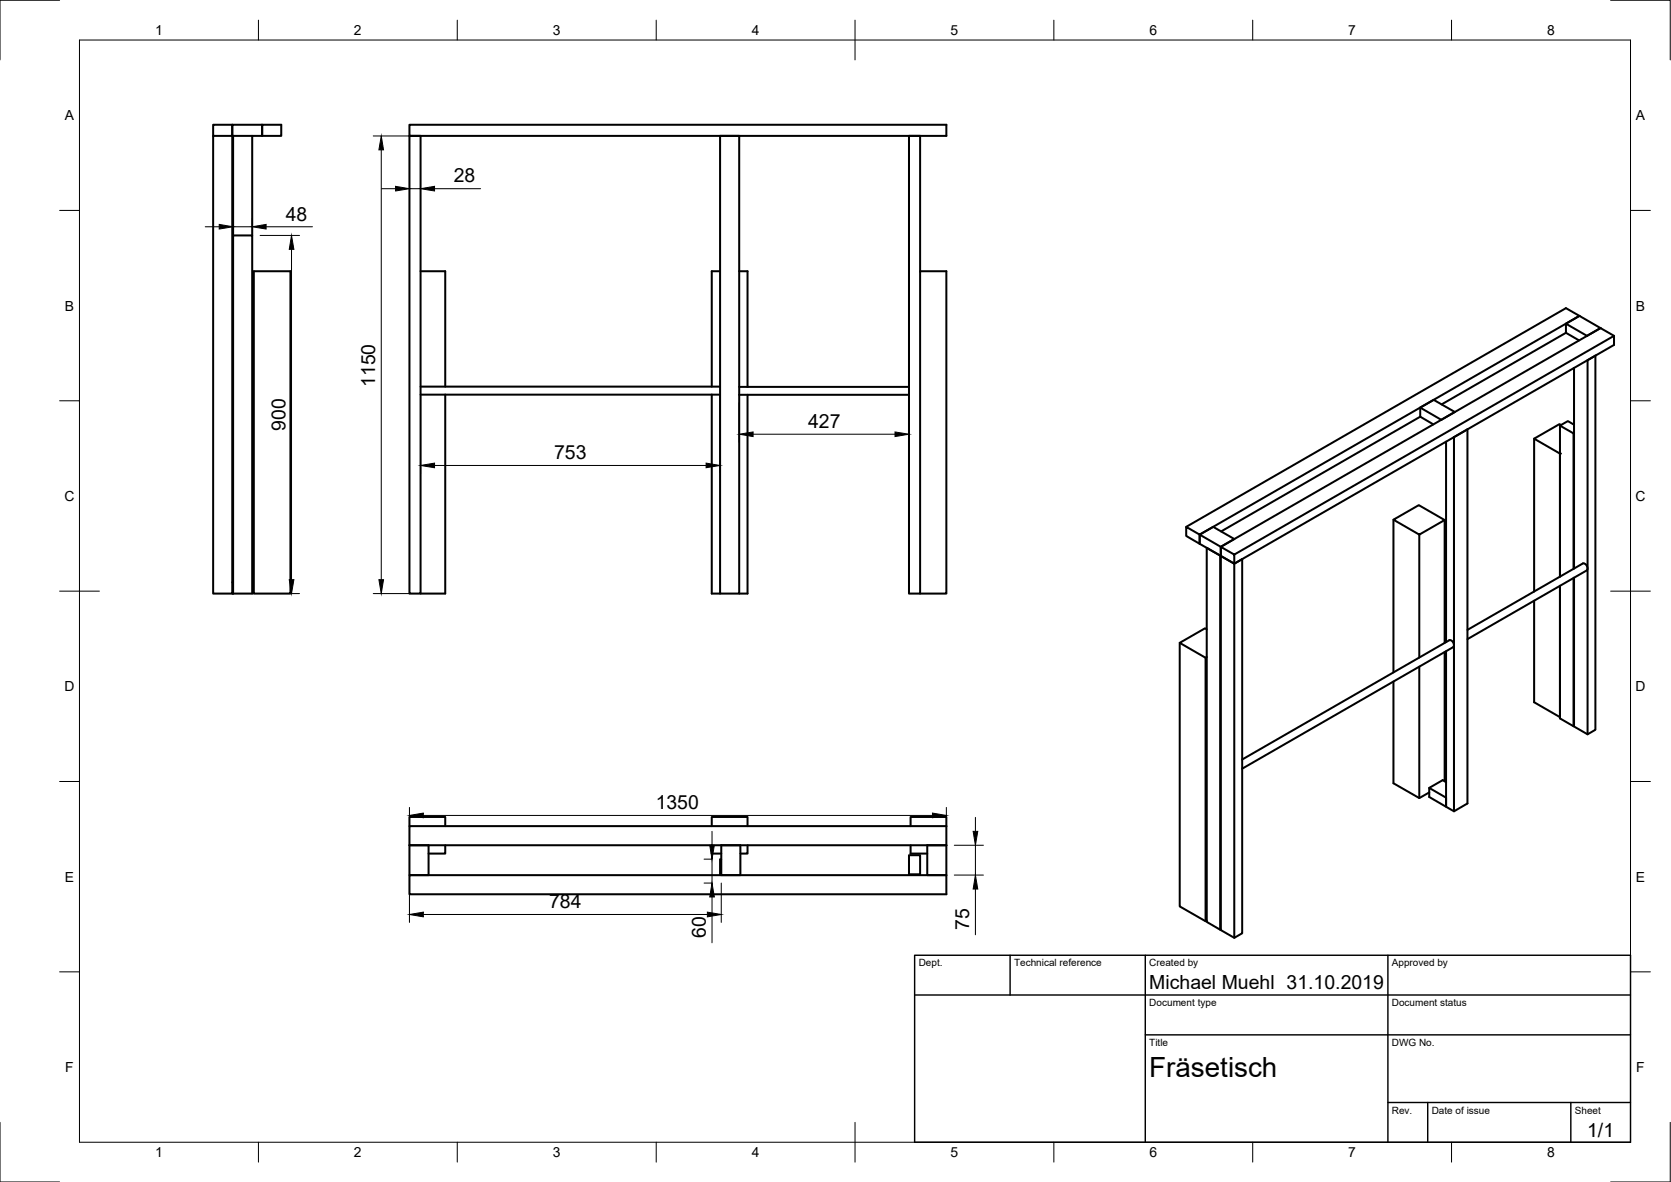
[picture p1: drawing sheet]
<svg xmlns="http://www.w3.org/2000/svg" width="420mm" height="297mm" viewBox="0 0 420 297" stroke-linecap="round" stroke-linejoin="round" font-family="sans-serif">
<!-- layer: Sichtbar -->
<g fill="none" stroke="#000" stroke-width=".51">
<path d="M53.6 34.1v115.1h4.8v-115.1M53.6 31.4h4.8v2.7h-4.8zM58.4 31.4h12.3v2.7h-4.8v-2.7v2.7h-7.5zM58.6 34.1v25.1M63.4 34.1v25.1M103 34.1h2.7v115.1h-2.7zM103 31.4h135v2.7h-135zM181.1 34.1h4.8v115.1h-4.8zM228.6 34.1h2.8v115.1h-2.8zM63.8 68.2h9.2v81h-9.2zM105.7 68.2h6.3v29M181.1 68.2h-2.1v29"/>
<path d="M185.9 68.2h2.1v29M231.4 68.2h6.6v81h-6.6M397.1 79.4l-3.4 2v2.2M397.1 79.4l5.3 3.1M397.1 79.4l-3.4-2-95.4 55M397.1 79.4l-95.5 55M105.7 97.2h75.4M105.7 99.2h75.4M112 99.2v50h-6.3M179 99.2v50h2.1M185.9 99.2h42.7M185.9 97.2h42.7"/>
<path d="M188 99.2v50h-2.1M393.7 81.4l5.3 3 3.4-1.9M393.7 83.6l3.3 1.9M393.7 83.6l-31.2 18M395.8 92.5v50.4M402.4 82.5l3.4 1.9v2.3l-95.5 55v94M402.4 82.5l-95.4 54.9-5.4-3M405.8 84.4l-95.5 55M357.1 102.4l5.3 3.1 3.4-2-5.3-3-3.4 1.9v2.3M357.1 104.7l3.3 1.9M357.1 104.7l-50.1 28.8M363.6 111v50.4"/>
<path d="M385.7 110.2v38.5M392.2 107v37.9M392.5 106.8l-.4-.2-6.4 3.6 6.5 3.8M395.6 108.9v34M395.8 106.7l-1.6-.9-2 1.2 3.4 1.9M395.8 108.8l-.2 .1M298.3 132.4l3.3 2v2.3l-3.3-2zM301.6 134.4l3.5-2 5.2 3.1-3.3 1.9v2.3l-5.4-3zM307 139.7l3.3 2 2-1.2v94l-2 1.2-3.3-2zM307 137.4l3.3 2v2.3l-3.3-2zM350.4 130.6l6.3-3.7 6.5 3.8-6.3 3.7zM350.4 130.6v38.4"/>
<path d="M356.9 134.4v30.8M363.2 130.7v30.9M58.4 149.2h5v-90h-4.8v90M58.4 146.4h.2M303.4 158.1l-.4-.2-6.4 3.7 6.5 3.7M369 158.3l29-16.7a1.16 1.16 0 0 1 1 1.7l-30 17.3M385.7 151v25.5l6.5 3.7M392.2 147.2v33.3l3.4 2 .2-.1M395.6 145.3v37.2M395.8 145.2v37.4l3.4 1.9 2-1.1v-94l-2 1.1v94M296.6 161.6v66.2l6.5 3.7 .3-.2M303.1 165.3v66.2"/>
<path d="M303.4 165.1l-.3 .2M350.4 171.3v25.5l6.5 3.8 2.5-1.5M356.9 167.5v33.1M363.2 163.9v32.4M363.6 163.7v39l2 1.2 3.4-2v-94l-3.4 2v94M364.4 160.9a1.16 1.16 0 0 1 1 1.7l-53.1 30.6M364.4 160.9l-52.1 30M363.6 196.5l-.8-.4-3.4 1.9v2.3l4.2 2.4v-2.2l-4.2-2.5M103 207.6v-2.3h9v2.3M103 219.9h135v4.8h-135zM103 212.4h4.8v7.5h-4.8zM112 212.4v2.1h-4.2"/>
<path d="M179 207.6v-2.3h9v2.3M179 212.4v2.1h2.4M181.4 212.4h4.8v7.5h-4.8zM181.4 215.9h-.3v4M188 212.4v2.1h-1.8M228.6 214.9h2.8v4.8h-2.8zM229 207.6v-2.3h9v2.3M229 212.4v2.1h4.2M233.2 212.4h4.8v7.5h-4.8zM238 207.6h-135v4.8h135M238 207.6v4.8M307 233.6h-.2l-3.4-1.9v-94l3.4 1.9v94"/>
</g>
<circle cx="392.2" cy="114" r=".25" fill="#000"/>
<!-- layer: Border -->
<g fill="none" stroke="#000" stroke-width=".25">
<path d="M15 .1h-15v15M20 10.1h390v276.9h-390zM65 5.1v5M115 5.1v5M165 5.1v5M215 5.1v10M265 5.1v5M315 5.1v5M365 5.1v5M405 .1h15v15M15 52.9h5M410 52.9h5"/>
<path d="M15 100.7h5M410 100.7h5M15 148.6h10M405 148.6h10M15 196.4h5M410 196.4h5M15 244.2h5M410 244.2h5M0 282.1v14.9h15M65 287v5M115 287v5M165 287v5"/>
<path d="M215 282.1v9.9M265 287v5M315 287v5M365 287v5M420 282.1v14.9h-15"/>
</g>
<!-- layer: TitleBlock -->
<path d="M230 240.1h180v46.9h-180zM230 250h180M254 240.1v9.9M288 240.1v46.9M349 240.1v46.9M288 260.1h122M349 277.1h61M359 277.1v9.9M395 277.1v9.9" fill="none" stroke="#000" stroke-width=".36"/>
<!-- layer: Dimensions -->
<g fill="none" stroke="#000" stroke-width=".25">
<path d="M93.9 34.2h9.9M95.9 37.7v108M51.6 57h3.5M58.6 55v2.2M58.6 57h4.8M63.4 55v2.2M65.4 59.2h9.9M66.9 57h11.7M95.9 47.4h3.6M103 47.4h2.7M109.3 47.4h11.5M73.3 62.7v83"/>
<path d="M105.7 99.2v19.8M181.1 99.2v19.8M109.3 117h68.2M185.9 101.2v9.9M189.4 109.1h35.6M228.6 101.2v9.9M65.4 149.2h9.9M93.9 149.2h9.9M103 202.9v2.7M106.4 204.9h128.1M177 215.9h2v6h-2M179 208.9v3.5"/>
<path d="M238 202.9v2.7M239.9 212.4h7.4M239.9 219.9h7.4M245.3 205.4v3.5M245.3 212.4v7.5M103 221.9v9.9M106.4 229.8h71.5M179 225.4v11.5M181.4 221.9v9.9M245.3 223.4v11.5"/>
</g>
<g fill="#000" stroke="#000" stroke-width=".25">
<path d="M95.9 34.2l.5 3.5h-1.1zM55.1 56.4l3.5 .6-3.5 .6zM63.4 57l3.5-.6v1.2zM99.5 46.8l3.5 .6-3.5 .6zM105.7 47.4l3.6-.6v1.2zM73.3 59.2l.6 3.5h-1.2zM105.7 117l3.6-.6v1.1zM177.5 116.4l3.6 .6-3.6 .5zM185.9 109.1l3.5-.6v1.2zM225 108.5l3.6 .6-3.6 .6zM72.7 145.7h1.2l-.6 3.5zM95.3 145.7h1.1l-.5 3.5z"/>
<path d="M103 204.9l3.4-.6v1.2zM178.5 212.4h1.1l-.6 3.5zM234.5 204.3l3.5 .6-3.5 .6zM244.7 208.9h1.2l-.6 3.5zM103 229.8l3.4-.6v1.2zM177.9 229.2l3.5 .6-3.5 .6zM179 221.9l.6 3.5h-1.1zM245.3 219.9l.6 3.5h-1.2z"/>
</g>
<text font-size="7" x="289" y="270.6">Fräsetisch</text>
<g font-size="4.9">
<text x="114.1" y="45.9">28</text>
<text x="71.8" y="55.4">48</text>
<text x="94.3" y="97.2" transform="rotate(-90 94.3 97.2)">1150</text>
<text x="203.2" y="107.6">427</text>
<text x="71.8" y="108.2" transform="rotate(-90 71.8 108.2)">900</text>
<text x="139.3" y="115.4">753</text>
<text x="164.9" y="203.4">1350</text>
<text x="138.1" y="228.2">784</text>
<text x="243.7" y="233.7" transform="rotate(-90 243.7 233.7)">75</text>
<text x="177.5" y="235.6" transform="rotate(-90 177.5 235.6)">60</text>
<text x="289" y="248.5">Michael Muehl 31.10.2019</text>
<text x="399.1" y="285.7">1/1</text>
</g>
<g font-size="3.5">
<text x="39" y="8.8">1</text>
<text x="89" y="8.8">2</text>
<text x="139" y="8.8">3</text>
<text x="189" y="8.8">4</text>
<text x="239" y="8.8">5</text>
<text x="289" y="8.8">6</text>
<text x="339" y="8.8">7</text>
<text x="389" y="8.8">8</text>
<text x="16.3" y="30.2">A</text>
<text x="411.3" y="30.2">A</text>
<text x="16.3" y="78">B</text>
<text x="411.3" y="78">B</text>
<text x="16.2" y="125.9">C</text>
<text x="411.2" y="125.9">C</text>
<text x="16.2" y="173.7">D</text>
<text x="411.2" y="173.7">D</text>
<text x="16.3" y="221.6">E</text>
<text x="411.3" y="221.6">E</text>
<text x="16.4" y="269.4">F</text>
<text x="411.4" y="269.4">F</text>
<text x="39" y="290.8">1</text>
<text x="89" y="290.8">2</text>
<text x="139" y="290.8">3</text>
<text x="189" y="290.8">4</text>
<text x="239" y="290.8">5</text>
<text x="289" y="290.8">6</text>
<text x="339" y="290.8">7</text>
<text x="389" y="290.8">8</text>
</g>
<g font-size="2.5">
<text x="231" y="242.9">Dept.</text>
<text x="255" y="242.9">Technical reference</text>
<text x="289" y="242.9">Created by</text>
<text x="350" y="242.9">Approved by</text>
<text x="289" y="252.8">Document type</text>
<text x="350" y="252.8">Document status</text>
<text x="289" y="262.9">Title</text>
<text x="350" y="262.9">DWG No.</text>
<text x="350" y="279.9">Rev.</text>
<text x="360" y="279.9">Date of issue</text>
<text x="396" y="279.9">Sheet</text>
</g>
</svg>
